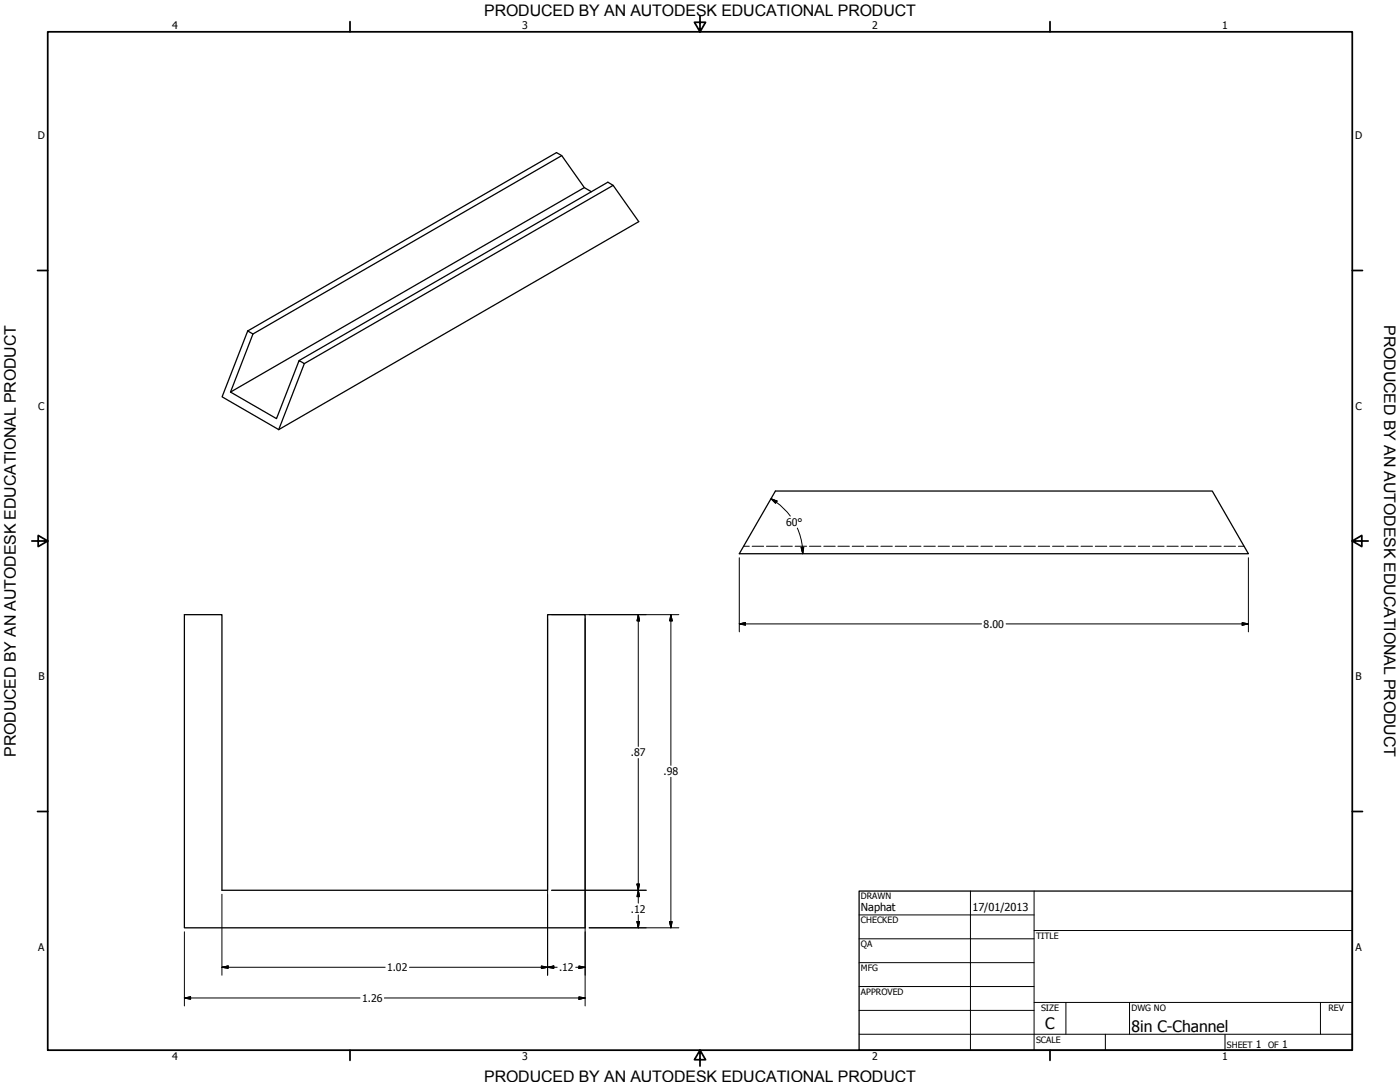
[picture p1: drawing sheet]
<svg xmlns="http://www.w3.org/2000/svg" width="559mm" height="432mm" viewBox="0 0 559 432" stroke-linecap="round" stroke-linejoin="round" font-family="sans-serif">
<!-- layer: Visible (ANSI) -->
<path d="M224.2 62.1l-123.2 71.2M233.2 74.9l-141.2 81.6M236 76.5l-2.8-1.6-9-12.8-2.1-1.2-123.2 71.2M244.7 74l10.3 14.5-143.7 82.9M98.9 132.1l-10.3 26.3 22.7 13M98.9 132.1l2.1 1.2-9 23.2M92 156.5l18.4 10.6 9-23.2 2.1 1.2-10.2 26.3M119.4 143.9l123.2-71.2 2.1 1.3-123.2 71.1M309.5 196h174.4l14.4 25h-203.2zM73.6 245.3h15v110h130v-110h15v125h-160z" fill="none" stroke="#000" stroke-width=".51"/>
<!-- layer: Hidden (ANSI) -->
<g fill="none" stroke="#000" stroke-width=".4">
<path d="M296.8 218h2.3M300.2 218h4.6M305.9 218h4.6M311.7 218h4.5M317.4 218h4.5M323.1 218h4.6M328.8 218h4.6M334.5 218h4.5M340.2 218h4.5M345.9 218h4.6M351.6 218h4.6M357.3 218h4.6"/>
<path d="M363 218h4.6M368.7 218h4.6M374.5 218h4.5M380.1 218h4.6M385.8 218h4.6M391.5 218h4.6M397.3 218h4.5M403 218h4.5M408.7 218h4.6M414.4 218h4.6M420.1 218h4.5M425.8 218h4.5"/>
<path d="M431.5 218h4.6M437.2 218h4.6M442.9 218h4.6M448.6 218h4.6M454.3 218h4.6M460.1 218h4.5M465.8 218h4.5M471.4 218h4.6M477.1 218h4.6M482.9 218h4.5M488.6 218h4.5M494.3 218h2.3"/>
</g>
<!-- layer: Border (ANSI) -->
<g fill="none" stroke="#000" stroke-width=".7">
<path d="M19 12.7h520.8v406.4h-520.8zM139.7 8.6v4.1M279.4 6.3v6.4l-2.2-3.8h4.4l-2.2 3.8M419.1 8.6v4.1M15 107.9h4M539.8 107.9h4M12.7 215.9h6.3l-3.8-2.2v4.4l3.8-2.2M539.8 215.9l3.8 2.2v-4.4l-3.8 2.2h6.3M15 323.8h4M539.8 323.8h4M139.7 419.1v4.1M279.4 419.1l2.2 3.8h-4.4l2.2-3.8v6.3"/>
<path d="M419.1 419.1v4.1"/>
</g>
<!-- layer: Title (ANSI) -->
<g fill="none" stroke="#000" stroke-width=".4">
<path d="M387.3 355.6v63.5M412.7 355.6v63.5M342.9 365.1h69.8M342.9 374.6h69.8M412.7 371.3h127.1M342.9 384.2h69.8M342.9 393.7h69.8M342.9 412.7h196.9M342.9 403.2h69.8M412.7 400h127.1M425.4 400v12.7M441.2 412.7v6.4"/>
<path d="M450.8 400v12.7M488.9 412.7v6.4M527 400v12.7"/>
</g>
<path d="M342.9 355.6h196.9v63.5h-196.9z" fill="none" stroke="#000" stroke-width=".51"/>
<!-- layer: Dimension (ANSI) -->
<g fill="none" stroke="#000" stroke-width=".4">
<path d="M307.8 199.1l2.3 .9-.5 .9zM307.8 199.1l2.1 1.3M309.9 200.5l2.7 2.2 2.9 3.3M318.2 210.7l.7 1.7a25.3 25.3 0 0 1 1.5 8.6M319.8 218.5l1-.1-.4 2.6zM295.1 222.6v29.6M498.3 222.6v29.6M218.6 246.9v142.3M220.2 245.3h50.8M233.6 246.9v154.5M254.8 245.3l.5 2.5h-1zM254.8 245.3v52.6"/>
<path d="M267.8 245.3l.5 2.5h-1zM267.8 245.3v60.1M295.1 249l2.5-.5v1zM295.1 249h96.7M401.6 249h96.7M495.8 248.5l2.5 .5-2.5 .5zM254.8 302.7v57.7M267.8 310.2v60.1M88.6 356.9v32.3M220.2 355.3h37.7M254.3 352.8h1l-.5 2.5zM254.8 355.3l.5 2.5h-1z"/>
<path d="M73.6 371.9v29.5M235.1 370.3h35.9M254.3 367.8h1l-.5 2.5zM254.8 365.1v5.2M267.3 367.8h1l-.5 2.5zM73.6 398.3l2.5-.5v1zM73.6 398.3h70.1M88.6 386l2.5-.5v1zM88.6 386h65.1M153.4 398.3h80.2M163.4 386h59M216.1 385.5l2.5 .5-2.5 .5z"/>
<path d="M218.6 386l2.4-.5v1zM229.8 386h3.8M231.1 397.8l2.5 .5-2.5 .5zM231.1 385.5l2.5 .5-2.5 .5z"/>
</g>
<g fill="#000" stroke="#000" stroke-width=".4">
<path d="M307.8 199.1l2.3 .9zM307.8 199.1l2.3 .9-.5 .9zM319.8 218.5l.6 2.5zM319.8 218.5l1-.1-.4 2.6zM254.8 245.3l.5 2.5zM254.8 245.3l.5 2.5h-1zM267.8 245.3l.5 2.5zM267.8 245.3l.5 2.5h-1zM295.1 249l2.5-.5zM295.1 249l2.5-.5v1zM495.8 249.5l2.5-.5zM495.8 248.5l2.5 .5-2.5 .5z"/>
<path d="M254.3 352.8l.5 2.5zM254.3 352.8h1l-.5 2.5zM254.8 355.3l.5 2.5zM254.8 355.3l.5 2.5h-1zM254.3 367.8l.5 2.5zM254.3 367.8h1l-.5 2.5zM267.3 367.8l.5 2.5zM267.3 367.8h1l-.5 2.5zM73.6 398.3l2.5-.5zM73.6 398.3l2.5-.5v1zM88.6 386l2.5-.5zM88.6 386l2.5-.5v1z"/>
<path d="M216.1 386.5l2.5-.5zM216.1 385.5l2.5 .5-2.5 .5zM218.6 386l2.4-.5zM218.6 386l2.4-.5v1zM231.1 398.8l2.5-.5zM231.1 397.8l2.5 .5-2.5 .5zM231.1 386.5l2.5-.5zM231.1 385.5l2.5 .5-2.5 .5z"/>
</g>
<g font-size="6.4">
<text x="552.4" y="129.8" transform="rotate(90 552.4 129.8)">PRODUCED BY AN AUTODESK EDUCATIONAL PRODUCT</text>
<text x="6.3" y="302" transform="rotate(-90 6.3 302)">PRODUCED BY AN AUTODESK EDUCATIONAL PRODUCT</text>
</g>
<g font-size="6.3">
<text x="193.3" y="6.3">PRODUCED BY AN AUTODESK EDUCATIONAL PRODUCT</text>
<text x="417.2" y="410.6">C</text>
<text x="451.6" y="411.9">8in C-Channel</text>
<text x="193.3" y="431.8">PRODUCED BY AN AUTODESK EDUCATIONAL PRODUCT</text>
</g>
<g font-size="4.4">
<text x="343.7" y="363.5">Naphat</text>
<text x="388.1" y="363.7">17/01/2013</text>
</g>
<g font-size="4.2">
<text x="68.7" y="11.7">4</text>
<text x="208.4" y="11.7">3</text>
<text x="348.1" y="11.7">2</text>
<text x="487.8" y="11.7">1</text>
<text x="15.1" y="55.5">D</text>
<text x="540.9" y="55.5">D</text>
<text x="15.2" y="163.4">C</text>
<text x="541" y="163.4">C</text>
<text x="313.8" y="209.9">60°</text>
<text x="392.6" y="250.5">8.00</text>
<text x="15.3" y="271.4">B</text>
<text x="541.1" y="271.4">B</text>
<text x="251.8" y="301.8">.87</text>
<text x="264.9" y="309.3">.98</text>
<text x="251.8" y="364.4">.12</text>
<text x="15.2" y="379.3">A</text>
<text x="541" y="379.3">A</text>
<text x="154.5" y="387.5">1.02</text>
<text x="223.1" y="387.5">.12</text>
<text x="144.5" y="399.8">1.26</text>
<text x="501.3" y="418.3">1</text>
<text x="511.8" y="418.3">1</text>
<text x="68.7" y="423.2">4</text>
<text x="208.4" y="423.2">3</text>
<text x="348.1" y="423.2">2</text>
<text x="487.8" y="423.2">1</text>
</g>
<g font-size="3.5">
<text x="343.7" y="358.9">DRAWN</text>
<text x="343.7" y="368.5">CHECKED</text>
<text x="413.5" y="374.6">TITLE</text>
<text x="343.7" y="378">QA</text>
<text x="343.7" y="387.5">MFG</text>
<text x="343.7" y="397.1">APPROVED</text>
<text x="415.5" y="403.4">SIZE</text>
<text x="451.6" y="403.4">DWG NO</text>
<text x="530.3" y="403.4">REV</text>
<text x="413.5" y="416.1">SCALE</text>
<text x="489.7" y="418.3">SHEET</text>
<text x="506.2" y="418.3">OF</text>
</g>
</svg>
